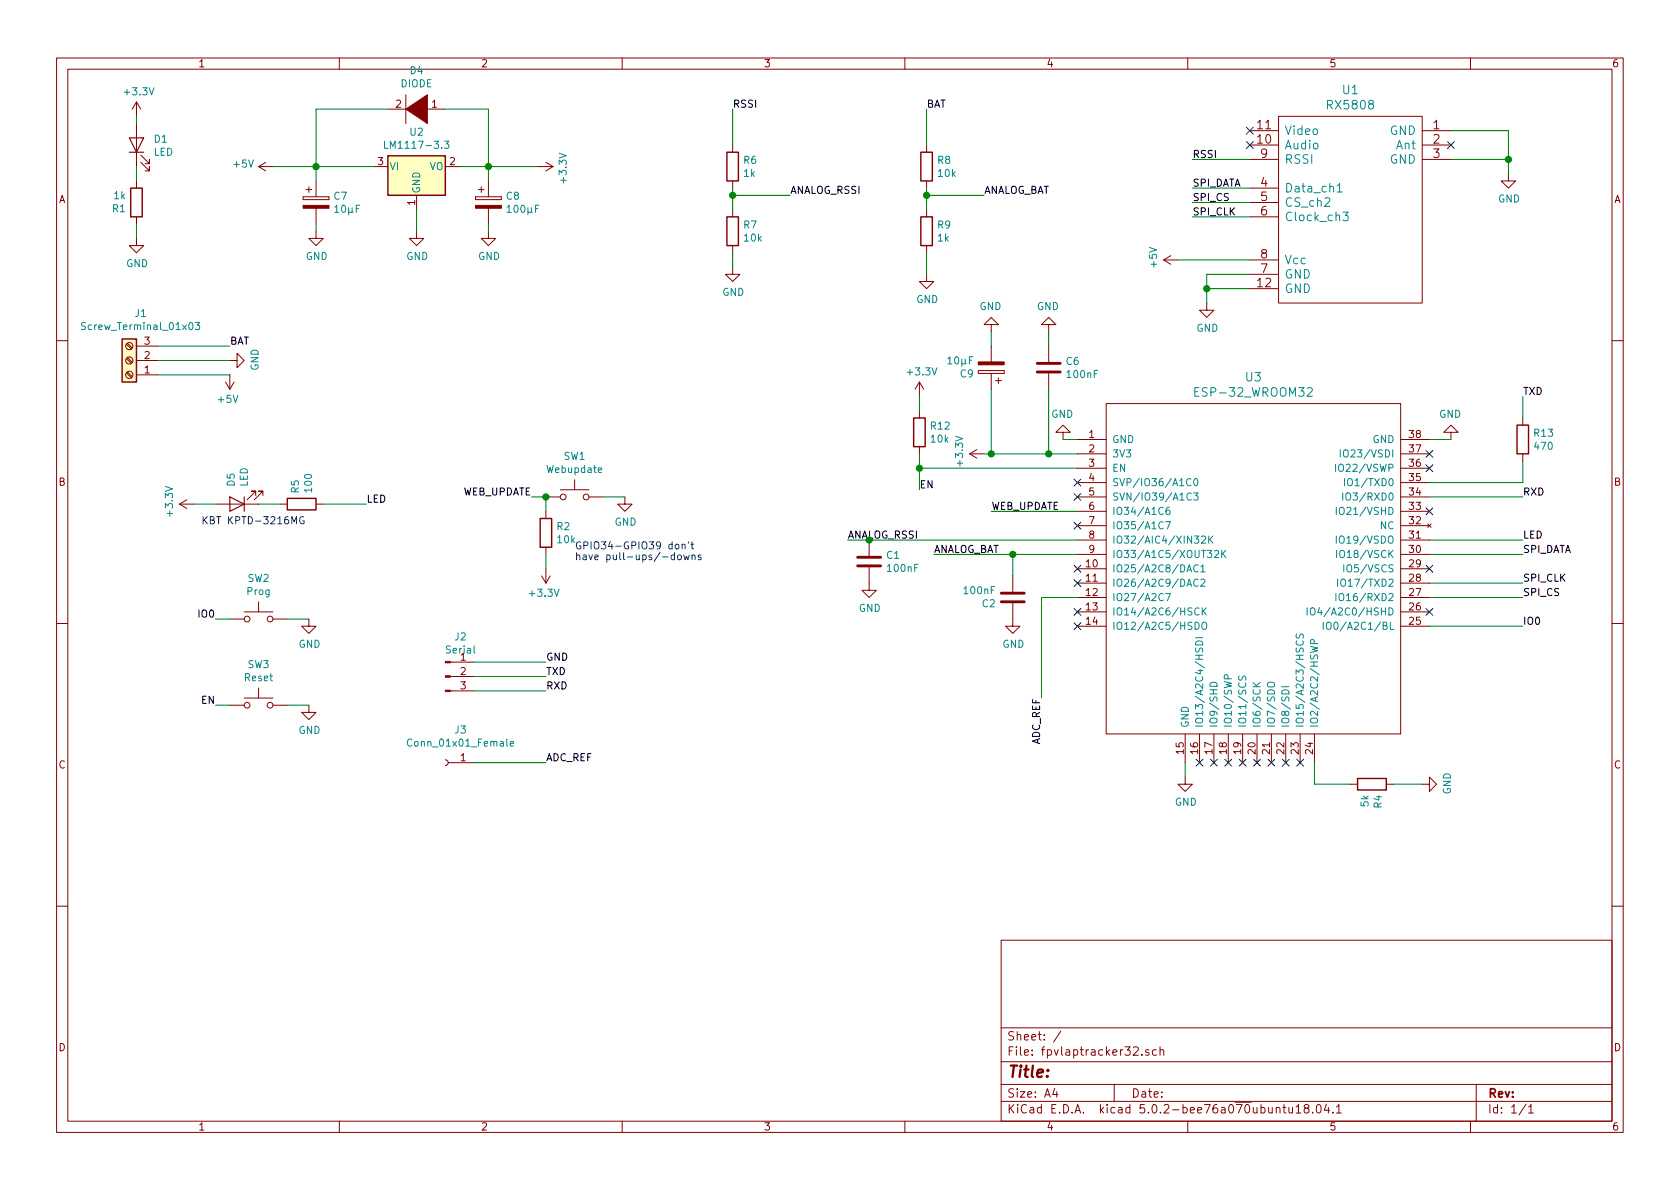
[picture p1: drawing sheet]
EESchema Schematic File Version 4
LIBS:fpvlaptracker32-cache
EELAYER 26 0
EELAYER END
$Descr A4 11693 8268
encoding utf-8
Sheet 1 1
Title ""
Date ""
Rev ""
Comp ""
Comment1 ""
Comment2 ""
Comment3 ""
Comment4 ""
$EndDescr
$Comp
L power:GND #PWR0101
U 1 1
P 8400 2100
F 0 "#PWR0101" H 8400 1850 50  0001 C CNN
F 1 "GND" H 8405 1927 50  0000 C CNN
F 2 "" H 8400 2100 50  0001 C CNN
F 3 "" H 8400 2100 50  0001 C CNN
	1    8400 2100
	1    0    0    -1  
$EndComp
Wire Wire Line
	8700 2000 8400 2000
Wire Wire Line
	8400 2000 8400 2100
Wire Wire Line
	8700 1900 8400 1900
Wire Wire Line
	8400 1900 8400 2000
Connection ~ 8400 2000
$Comp
L power:GND #PWR0102
U 1 1
P 10500 1200
F 0 "#PWR0102" H 10500 950 50  0001 C CNN
F 1 "GND" H 10505 1027 50  0000 C CNN
F 2 "" H 10500 1200 50  0001 C CNN
F 3 "" H 10500 1200 50  0001 C CNN
	1    10500 1200
	1    0    0    -1  
$EndComp
Wire Wire Line
	10100 1100 10500 1100
Wire Wire Line
	10500 1100 10500 1200
Wire Wire Line
	10100 900  10500 900 
Wire Wire Line
	10500 900  10500 1100
Connection ~ 10500 1100
$Comp
L power:+5V #PWR0105
U 1 1
P 8200 1800
F 0 "#PWR0105" H 8200 1650 50  0001 C CNN
F 1 "+5V" H 8215 1973 50  0000 C CNN
F 2 "" H 8200 1800 50  0001 C CNN
F 3 "" H 8200 1800 50  0001 C CNN
	1    8200 1800
	0    -1   -1   0   
$EndComp
$Comp
L Device:R R6
U 1 1
P 5100 1150
F 0 "R6" H 5170 1196 50  0000 L CNN
F 1 "1k" H 5170 1105 50  0000 L CNN
F 2 "Resistor_SMD:R_1206_3216Metric_Pad1.42x1.75mm_HandSolder" V 5030 1150 50  0001 C CNN
F 3 "~" H 5100 1150 50  0001 C CNN
	1    5100 1150
	1    0    0    -1  
$EndComp
$Comp
L Device:R R7
U 1 1
P 5100 1600
F 0 "R7" H 5170 1646 50  0000 L CNN
F 1 "10k" H 5170 1555 50  0000 L CNN
F 2 "Resistor_SMD:R_1206_3216Metric_Pad1.42x1.75mm_HandSolder" V 5030 1600 50  0001 C CNN
F 3 "~" H 5100 1600 50  0001 C CNN
	1    5100 1600
	1    0    0    -1  
$EndComp
$Comp
L power:GND #PWR0112
U 1 1
P 5100 1850
F 0 "#PWR0112" H 5100 1600 50  0001 C CNN
F 1 "GND" H 5105 1677 50  0000 C CNN
F 2 "" H 5100 1850 50  0001 C CNN
F 3 "" H 5100 1850 50  0001 C CNN
	1    5100 1850
	1    0    0    -1  
$EndComp
Wire Wire Line
	5100 1750 5100 1850
Wire Wire Line
	5100 1300 5100 1350
Wire Wire Line
	5100 1350 5500 1350
Connection ~ 5100 1350
Wire Wire Line
	5100 1350 5100 1450
Text Label 5500 1350 0    50   ~ 0
ANALOG_RSSI
Wire Wire Line
	5100 1000 5100 750 
Text Label 5100 750  0    50   ~ 0
RSSI
Wire Wire Line
	8700 1100 8300 1100
Text Label 8300 1100 0    50   ~ 0
RSSI
$Comp
L rx5808:RX5808 U1
U 1 1
P 9400 1450
F 0 "U1" H 9400 2287 60  0000 C CNN
F 1 "RX5808" H 9400 2181 60  0000 C CNN
F 2 "custom-footprints:RX5808" H 7950 650 60  0001 C CNN
F 3 "" H 7950 650 60  0000 C CNN
	1    9400 1450
	1    0    0    -1  
$EndComp
Wire Wire Line
	8200 1800 8700 1800
Wire Wire Line
	8700 1300 8300 1300
Wire Wire Line
	8700 1400 8300 1400
Wire Wire Line
	8700 1500 8300 1500
Text Label 8300 1300 0    50   ~ 0
SPI_DATA
Text Label 8300 1400 0    50   ~ 0
SPI_CS
Text Label 8300 1500 0    50   ~ 0
SPI_CLK
Wire Wire Line
	9950 3850 10600 3850
Wire Wire Line
	9950 4050 10600 4050
Wire Wire Line
	9950 4150 10600 4150
Text Label 10600 3850 0    50   ~ 0
SPI_DATA
Text Label 10600 4050 0    50   ~ 0
SPI_CLK
Text Label 10600 4150 0    50   ~ 0
SPI_CS
Wire Wire Line
	9950 3750 10600 3750
Wire Wire Line
	7500 3850 7050 3850
Text Label 10600 3750 0    50   ~ 0
LED
Text Label 5900 3750 0    50   ~ 0
ANALOG_RSSI
Text Label 6500 3850 0    50   ~ 0
ANALOG_BAT
$Comp
L power:+3.3V #PWR0115
U 1 1
P 6850 3150
F 0 "#PWR0115" H 6850 3000 50  0001 C CNN
F 1 "+3.3V" H 6865 3323 50  0000 C CNN
F 2 "" H 6850 3150 50  0001 C CNN
F 3 "" H 6850 3150 50  0001 C CNN
	1    6850 3150
	0    -1   -1   0   
$EndComp
$Comp
L power:GND #PWR0116
U 1 1
P 7400 3050
F 0 "#PWR0116" H 7400 2800 50  0001 C CNN
F 1 "GND" H 7405 2877 50  0000 C CNN
F 2 "" H 7400 3050 50  0001 C CNN
F 3 "" H 7400 3050 50  0001 C CNN
	1    7400 3050
	-1   0    0    1   
$EndComp
$Comp
L power:GND #PWR0118
U 1 1
P 10100 3050
F 0 "#PWR0118" H 10100 2800 50  0001 C CNN
F 1 "GND" H 10105 2877 50  0000 C CNN
F 2 "" H 10100 3050 50  0001 C CNN
F 3 "" H 10100 3050 50  0001 C CNN
	1    10100 3050
	-1   0    0    1   
$EndComp
$Comp
L power:GND #PWR0119
U 1 1
P 8250 5400
F 0 "#PWR0119" H 8250 5150 50  0001 C CNN
F 1 "GND" H 8255 5227 50  0000 C CNN
F 2 "" H 8250 5400 50  0001 C CNN
F 3 "" H 8250 5400 50  0001 C CNN
	1    8250 5400
	1    0    0    -1  
$EndComp
Wire Wire Line
	9950 3050 10100 3050
Wire Wire Line
	8250 5300 8250 5400
Wire Wire Line
	7400 3050 7500 3050
$Comp
L Device:R R8
U 1 1
P 6450 1150
F 0 "R8" H 6520 1196 50  0000 L CNN
F 1 "10k" H 6520 1105 50  0000 L CNN
F 2 "Resistor_SMD:R_1206_3216Metric_Pad1.42x1.75mm_HandSolder" V 6380 1150 50  0001 C CNN
F 3 "~" H 6450 1150 50  0001 C CNN
	1    6450 1150
	1    0    0    -1  
$EndComp
$Comp
L Device:R R9
U 1 1
P 6450 1600
F 0 "R9" H 6520 1646 50  0000 L CNN
F 1 "1k" H 6520 1555 50  0000 L CNN
F 2 "Resistor_SMD:R_1206_3216Metric_Pad1.42x1.75mm_HandSolder" V 6380 1600 50  0001 C CNN
F 3 "~" H 6450 1600 50  0001 C CNN
	1    6450 1600
	1    0    0    -1  
$EndComp
$Comp
L power:GND #PWR0120
U 1 1
P 6450 1900
F 0 "#PWR0120" H 6450 1650 50  0001 C CNN
F 1 "GND" H 6455 1727 50  0000 C CNN
F 2 "" H 6450 1900 50  0001 C CNN
F 3 "" H 6450 1900 50  0001 C CNN
	1    6450 1900
	1    0    0    -1  
$EndComp
Wire Wire Line
	6450 1300 6450 1350
Wire Wire Line
	6450 1350 6850 1350
Connection ~ 6450 1350
Wire Wire Line
	6450 1350 6450 1450
Text Label 6850 1350 0    50   ~ 0
ANALOG_BAT
Wire Wire Line
	6450 1000 6450 750 
Text Label 6450 750  0    50   ~ 0
BAT
$Comp
L esp-32_wroom32_Exact:ESP-32_WROOM32 U3
U 1 1
P 8850 3950
F 0 "U3" H 8725 5287 60  0000 C CNN
F 1 "ESP-32_WROOM32" H 8725 5181 60  0000 C CNN
F 2 "ESP-32:ESP32-WROOM" H 8100 4250 60  0001 C CNN
F 3 "" H 8100 4250 60  0001 C CNN
	1    8850 3950
	1    0    0    -1  
$EndComp
$Comp
L Device:R R12
U 1 1
P 6400 3000
F 0 "R12" H 6470 3046 50  0000 L CNN
F 1 "10k" H 6470 2955 50  0000 L CNN
F 2 "Resistor_SMD:R_1206_3216Metric_Pad1.42x1.75mm_HandSolder" V 6330 3000 50  0001 C CNN
F 3 "~" H 6400 3000 50  0001 C CNN
	1    6400 3000
	1    0    0    -1  
$EndComp
Wire Wire Line
	7500 3250 6400 3250
$Comp
L power:+3.3V #PWR0113
U 1 1
P 6400 2750
F 0 "#PWR0113" H 6400 2600 50  0001 C CNN
F 1 "+3.3V" H 6415 2923 50  0000 C CNN
F 2 "" H 6400 2750 50  0001 C CNN
F 3 "" H 6400 2750 50  0001 C CNN
	1    6400 2750
	1    0    0    -1  
$EndComp
Wire Wire Line
	6400 3250 6400 3400
Connection ~ 6400 3250
Text Label 6400 3400 0    50   ~ 0
EN
Wire Wire Line
	9950 4350 10600 4350
Text Label 10600 4350 0    50   ~ 0
IO0
Wire Wire Line
	9950 3350 10600 3350
Wire Wire Line
	9950 3450 10600 3450
Wire Wire Line
	10600 3350 10600 3200
$Comp
L Device:R R13
U 1 1
P 10600 3050
F 0 "R13" H 10670 3096 50  0000 L CNN
F 1 "470" H 10670 3005 50  0000 L CNN
F 2 "Resistor_SMD:R_1206_3216Metric_Pad1.42x1.75mm_HandSolder" V 10530 3050 50  0001 C CNN
F 3 "~" H 10600 3050 50  0001 C CNN
	1    10600 3050
	1    0    0    -1  
$EndComp
Wire Wire Line
	10600 2900 10600 2750
Text Label 10600 2750 0    50   ~ 0
TXD
Text Label 10600 3450 0    50   ~ 0
RXD
Wire Wire Line
	9150 5300 9150 5450
Wire Wire Line
	9150 5450 9400 5450
$Comp
L Device:R R4
U 1 1
P 9550 5450
F 0 "R4" H 9620 5496 50  0000 L CNN
F 1 "5k" H 9620 5405 50  0000 L CNN
F 2 "Resistor_SMD:R_1206_3216Metric_Pad1.42x1.75mm_HandSolder" V 9480 5450 50  0001 C CNN
F 3 "~" H 9550 5450 50  0001 C CNN
	1    9550 5450
	0    1    1    0   
$EndComp
Wire Wire Line
	9700 5450 9900 5450
$Comp
L power:GND #PWR0103
U 1 1
P 9900 5450
F 0 "#PWR0103" H 9900 5200 50  0001 C CNN
F 1 "GND" H 9905 5277 50  0000 C CNN
F 2 "" H 9900 5450 50  0001 C CNN
F 3 "" H 9900 5450 50  0001 C CNN
	1    9900 5450
	0    -1   -1   0   
$EndComp
$Comp
L Device:C C6
U 1 1
P 7300 2550
F 0 "C6" H 7415 2596 50  0000 L CNN
F 1 "100nF" H 7415 2505 50  0000 L CNN
F 2 "Capacitor_SMD:C_1206_3216Metric_Pad1.42x1.75mm_HandSolder" H 7338 2400 50  0001 C CNN
F 3 "~" H 7300 2550 50  0001 C CNN
	1    7300 2550
	1    0    0    -1  
$EndComp
Wire Wire Line
	7300 2700 7300 3150
Connection ~ 7300 3150
Wire Wire Line
	7300 3150 7500 3150
Wire Wire Line
	7300 2400 7300 2300
$Comp
L power:GND #PWR0106
U 1 1
P 7300 2300
F 0 "#PWR0106" H 7300 2050 50  0001 C CNN
F 1 "GND" H 7305 2127 50  0000 C CNN
F 2 "" H 7300 2300 50  0001 C CNN
F 3 "" H 7300 2300 50  0001 C CNN
	1    7300 2300
	-1   0    0    1   
$EndComp
$Comp
L Device:LED D1
U 1 1
P 950 1000
F 0 "D1" V 988 883 50  0000 R CNN
F 1 "LED" V 897 883 50  0000 R CNN
F 2 "LED_SMD:LED_1206_3216Metric_Pad1.42x1.75mm_HandSolder" H 950 1000 50  0001 C CNN
F 3 "~" H 950 1000 50  0001 C CNN
	1    950  1000
	0    -1   -1   0   
$EndComp
$Comp
L Device:R R1
U 1 1
P 950 1400
F 0 "R1" H 1020 1446 50  0000 L CNN
F 1 "1k" H 1020 1355 50  0000 L CNN
F 2 "Resistor_SMD:R_1206_3216Metric_Pad1.42x1.75mm_HandSolder" V 880 1400 50  0001 C CNN
F 3 "~" H 950 1400 50  0001 C CNN
	1    950  1400
	-1   0    0    1   
$EndComp
$Comp
L power:+3.3V #PWR0131
U 1 1
P 950 800
F 0 "#PWR0131" H 950 650 50  0001 C CNN
F 1 "+3.3V" H 965 973 50  0000 C CNN
F 2 "" H 950 800 50  0001 C CNN
F 3 "" H 950 800 50  0001 C CNN
	1    950  800 
	1    0    0    -1  
$EndComp
Wire Wire Line
	950  850  950  800 
Wire Wire Line
	950  1150 950  1250
Wire Wire Line
	950  1550 950  1650
$Comp
L power:GND #PWR0132
U 1 1
P 950 1650
F 0 "#PWR0132" H 950 1400 50  0001 C CNN
F 1 "GND" H 955 1477 50  0000 C CNN
F 2 "" H 950 1650 50  0001 C CNN
F 3 "" H 950 1650 50  0001 C CNN
	1    950  1650
	1    0    0    -1  
$EndComp
$Comp
L Device:CP C9
U 1 1
P 6900 2550
F 0 "C9" H 7018 2596 50  0000 L CNN
F 1 "10µF" H 7018 2505 50  0000 L CNN
F 2 "Capacitor_SMD:CP_Elec_5x4.4" H 6938 2400 50  0001 C CNN
F 3 "~" H 6900 2550 50  0001 C CNN
	1    6900 2550
	-1   0    0    1   
$EndComp
$Comp
L power:GND #PWR0133
U 1 1
P 6900 2300
F 0 "#PWR0133" H 6900 2050 50  0001 C CNN
F 1 "GND" H 6905 2127 50  0000 C CNN
F 2 "" H 6900 2300 50  0001 C CNN
F 3 "" H 6900 2300 50  0001 C CNN
	1    6900 2300
	-1   0    0    1   
$EndComp
$Comp
L Regulator_Linear:LM1117-3.3 U2
U 1 1
P 2900 1150
F 0 "U2" H 2900 1392 50  0000 C CNN
F 1 "LM1117-3.3" H 2900 1301 50  0000 C CNN
F 2 "Package_TO_SOT_SMD:SOT-223" H 2900 1150 50  0001 C CNN
F 3 "http://www.ti.com/lit/ds/symlink/lm1117.pdf" H 2900 1150 50  0001 C CNN
	1    2900 1150
	1    0    0    -1  
$EndComp
$Comp
L Device:CP C7
U 1 1
P 2200 1400
F 0 "C7" H 2318 1446 50  0000 L CNN
F 1 "10µF" H 2318 1355 50  0000 L CNN
F 2 "Capacitor_SMD:CP_Elec_5x4.4" H 2238 1250 50  0001 C CNN
F 3 "~" H 2200 1400 50  0001 C CNN
	1    2200 1400
	1    0    0    -1  
$EndComp
$Comp
L Device:CP C8
U 1 1
P 3400 1400
F 0 "C8" H 3518 1446 50  0000 L CNN
F 1 "100µF" H 3518 1355 50  0000 L CNN
F 2 "Capacitor_SMD:CP_Elec_6.3x5.4" H 3438 1250 50  0001 C CNN
F 3 "~" H 3400 1400 50  0001 C CNN
	1    3400 1400
	1    0    0    -1  
$EndComp
Wire Wire Line
	3400 1150 3400 1250
Wire Wire Line
	2200 1250 2200 1150
Wire Wire Line
	2200 1150 2600 1150
Wire Wire Line
	2200 1150 1900 1150
Connection ~ 2200 1150
Wire Wire Line
	3400 1150 3750 1150
Connection ~ 3400 1150
$Comp
L power:GND #PWR0134
U 1 1
P 3400 1600
F 0 "#PWR0134" H 3400 1350 50  0001 C CNN
F 1 "GND" H 3405 1427 50  0000 C CNN
F 2 "" H 3400 1600 50  0001 C CNN
F 3 "" H 3400 1600 50  0001 C CNN
	1    3400 1600
	1    0    0    -1  
$EndComp
$Comp
L power:GND #PWR0135
U 1 1
P 2200 1600
F 0 "#PWR0135" H 2200 1350 50  0001 C CNN
F 1 "GND" H 2205 1427 50  0000 C CNN
F 2 "" H 2200 1600 50  0001 C CNN
F 3 "" H 2200 1600 50  0001 C CNN
	1    2200 1600
	1    0    0    -1  
$EndComp
Wire Wire Line
	2200 1550 2200 1600
Wire Wire Line
	3400 1550 3400 1600
$Comp
L power:+3.3V #PWR0136
U 1 1
P 3750 1150
F 0 "#PWR0136" H 3750 1000 50  0001 C CNN
F 1 "+3.3V" H 3765 1323 50  0000 C CNN
F 2 "" H 3750 1150 50  0001 C CNN
F 3 "" H 3750 1150 50  0001 C CNN
	1    3750 1150
	0    1    1    0   
$EndComp
$Comp
L power:+5V #PWR0137
U 1 1
P 1900 1150
F 0 "#PWR0137" H 1900 1000 50  0001 C CNN
F 1 "+5V" V 1915 1278 50  0000 L CNN
F 2 "" H 1900 1150 50  0001 C CNN
F 3 "" H 1900 1150 50  0001 C CNN
	1    1900 1150
	0    -1   -1   0   
$EndComp
$Comp
L power:GND #PWR0138
U 1 1
P 2900 1600
F 0 "#PWR0138" H 2900 1350 50  0001 C CNN
F 1 "GND" H 2905 1427 50  0000 C CNN
F 2 "" H 2900 1600 50  0001 C CNN
F 3 "" H 2900 1600 50  0001 C CNN
	1    2900 1600
	1    0    0    -1  
$EndComp
Wire Wire Line
	2900 1600 2900 1450
Wire Wire Line
	3200 1150 3400 1150
$Comp
L pspice:DIODE D4
U 1 1
P 2900 750
F 0 "D4" H 2900 485 50  0000 C CNN
F 1 "DIODE" H 2900 576 50  0000 C CNN
F 2 "Diode_SMD:D_SOD-323_HandSoldering" H 2900 750 50  0001 C CNN
F 3 "" H 2900 750 50  0001 C CNN
	1    2900 750 
	-1   0    0    1   
$EndComp
Wire Wire Line
	3400 1150 3400 750 
Wire Wire Line
	3400 750  3100 750 
Wire Wire Line
	2700 750  2200 750 
Wire Wire Line
	2200 750  2200 1150
$Comp
L Connector:Screw_Terminal_01x03 J1
U 1 1
P 900 2500
F 0 "J1" H 820 2175 50  0000 C CNN
F 1 "Screw_Terminal_01x03" H 820 2266 50  0000 C CNN
F 2 "TerminalBlock_Phoenix:TerminalBlock_Phoenix_MKDS-1,5-3-5.08_1x03_P5.08mm_Horizontal" H 900 2500 50  0001 C CNN
F 3 "~" H 900 2500 50  0001 C CNN
	1    900  2500
	-1   0    0    1   
$EndComp
Wire Wire Line
	1600 2600 1100 2600
Wire Wire Line
	1100 2500 1600 2500
Wire Wire Line
	1100 2400 1600 2400
Text Label 1600 2400 0    50   ~ 0
BAT
$Comp
L power:GND #PWR0139
U 1 1
P 1600 2500
F 0 "#PWR0139" H 1600 2250 50  0001 C CNN
F 1 "GND" H 1605 2327 50  0000 C CNN
F 2 "" H 1600 2500 50  0001 C CNN
F 3 "" H 1600 2500 50  0001 C CNN
	1    1600 2500
	0    -1   -1   0   
$EndComp
$Comp
L power:+5V #PWR0140
U 1 1
P 1600 2600
F 0 "#PWR0140" H 1600 2450 50  0001 C CNN
F 1 "+5V" H 1615 2773 50  0000 C CNN
F 2 "" H 1600 2600 50  0001 C CNN
F 3 "" H 1600 2600 50  0001 C CNN
	1    1600 2600
	-1   0    0    1   
$EndComp
Wire Wire Line
	6400 2850 6400 2750
Wire Wire Line
	6400 3150 6400 3250
NoConn ~ 7500 3350
NoConn ~ 7500 3450
NoConn ~ 7500 3650
NoConn ~ 7500 3950
NoConn ~ 7500 4050
NoConn ~ 7500 4250
NoConn ~ 7500 4350
NoConn ~ 8450 5300
NoConn ~ 8550 5300
NoConn ~ 8650 5300
NoConn ~ 8750 5300
NoConn ~ 8850 5300
NoConn ~ 8950 5300
NoConn ~ 9950 4250
NoConn ~ 9950 3950
NoConn ~ 9950 3250
NoConn ~ 9950 3150
NoConn ~ 8700 900 
NoConn ~ 8700 1000
NoConn ~ 10100 1000
$Comp
L Switch:SW_Push SW1
U 1 1
P 4000 3450
F 0 "SW1" H 4000 3735 50  0000 C CNN
F 1 "Webupdate" H 4000 3644 50  0000 C CNN
F 2 "Button_Switch_SMD:SW_SPST_KMR2" H 4000 3650 50  0001 C CNN
F 3 "" H 4000 3650 50  0001 C CNN
	1    4000 3450
	1    0    0    -1  
$EndComp
Wire Wire Line
	3700 3450 3800 3450
Wire Wire Line
	4200 3450 4350 3450
$Comp
L power:GND #PWR0141
U 1 1
P 4350 3450
F 0 "#PWR0141" H 4350 3200 50  0001 C CNN
F 1 "GND" H 4355 3277 50  0000 C CNN
F 2 "" H 4350 3450 50  0001 C CNN
F 3 "" H 4350 3450 50  0001 C CNN
	1    4350 3450
	1    0    0    -1  
$EndComp
Text Label 3700 3450 2    50   ~ 0
WEB_UPDATE
$Comp
L Device:LED D5
U 1 1
P 1650 3500
F 0 "D5" V 1688 3383 50  0000 R CNN
F 1 "LED" V 1597 3383 50  0000 R CNN
F 2 "LED_SMD:LED_1206_3216Metric_Pad1.42x1.75mm_HandSolder" H 1650 3500 50  0001 C CNN
F 3 "~" H 1650 3500 50  0001 C CNN
	1    1650 3500
	-1   0    0    1   
$EndComp
$Comp
L Device:R R5
U 1 1
P 2100 3500
F 0 "R5" H 2170 3546 50  0000 L CNN
F 1 "100" H 2170 3455 50  0000 L CNN
F 2 "Resistor_SMD:R_1206_3216Metric_Pad1.42x1.75mm_HandSolder" V 2030 3500 50  0001 C CNN
F 3 "~" H 2100 3500 50  0001 C CNN
	1    2100 3500
	0    -1   -1   0   
$EndComp
$Comp
L power:+3.3V #PWR0142
U 1 1
P 1350 3500
F 0 "#PWR0142" H 1350 3350 50  0001 C CNN
F 1 "+3.3V" H 1365 3673 50  0000 C CNN
F 2 "" H 1350 3500 50  0001 C CNN
F 3 "" H 1350 3500 50  0001 C CNN
	1    1350 3500
	0    -1   -1   0   
$EndComp
Wire Wire Line
	1350 3500 1500 3500
Wire Wire Line
	1800 3500 1950 3500
Wire Wire Line
	2250 3500 2550 3500
Text Label 2550 3500 0    50   ~ 0
LED
$Comp
L Switch:SW_Push SW2
U 1 1
P 1800 4300
F 0 "SW2" H 1800 4585 50  0000 C CNN
F 1 "Prog" H 1800 4494 50  0000 C CNN
F 2 "Button_Switch_SMD:SW_SPST_KMR2" H 1800 4500 50  0001 C CNN
F 3 "" H 1800 4500 50  0001 C CNN
	1    1800 4300
	1    0    0    -1  
$EndComp
Wire Wire Line
	1500 4300 1600 4300
Wire Wire Line
	2000 4300 2150 4300
$Comp
L power:GND #PWR0104
U 1 1
P 2150 4300
F 0 "#PWR0104" H 2150 4050 50  0001 C CNN
F 1 "GND" H 2155 4127 50  0000 C CNN
F 2 "" H 2150 4300 50  0001 C CNN
F 3 "" H 2150 4300 50  0001 C CNN
	1    2150 4300
	1    0    0    -1  
$EndComp
$Comp
L Switch:SW_Push SW3
U 1 1
P 1800 4900
F 0 "SW3" H 1800 5185 50  0000 C CNN
F 1 "Reset" H 1800 5094 50  0000 C CNN
F 2 "Button_Switch_SMD:SW_SPST_KMR2" H 1800 5100 50  0001 C CNN
F 3 "" H 1800 5100 50  0001 C CNN
	1    1800 4900
	1    0    0    -1  
$EndComp
Wire Wire Line
	1500 4900 1600 4900
Wire Wire Line
	2000 4900 2150 4900
$Comp
L power:GND #PWR0107
U 1 1
P 2150 4900
F 0 "#PWR0107" H 2150 4650 50  0001 C CNN
F 1 "GND" H 2155 4727 50  0000 C CNN
F 2 "" H 2150 4900 50  0001 C CNN
F 3 "" H 2150 4900 50  0001 C CNN
	1    2150 4900
	1    0    0    -1  
$EndComp
Text Label 1500 4300 2    50   ~ 0
IO0
Text Label 1500 4900 2    50   ~ 0
EN
NoConn ~ 8350 5300
NoConn ~ 9050 5300
$Comp
L Connector:Conn_01x03_Male J2
U 1 1
P 3100 4700
F 0 "J2" H 3206 4978 50  0000 C CNN
F 1 "Serial" H 3206 4887 50  0000 C CNN
F 2 "Connector_PinHeader_2.54mm:PinHeader_1x03_P2.54mm_Vertical" H 3100 4700 50  0001 C CNN
F 3 "~" H 3100 4700 50  0001 C CNN
	1    3100 4700
	1    0    0    -1  
$EndComp
Wire Wire Line
	3300 4600 3800 4600
Wire Wire Line
	3300 4700 3800 4700
Wire Wire Line
	3300 4800 3800 4800
Text Label 3800 4600 0    50   ~ 0
GND
Text Label 3800 4700 0    50   ~ 0
TXD
Text Label 3800 4800 0    50   ~ 0
RXD
Wire Wire Line
	6450 1750 6450 1900
Wire Wire Line
	7050 3850 7050 4000
Connection ~ 7050 3850
Wire Wire Line
	7050 3850 6500 3850
$Comp
L Device:C C1
U 1 1
P 6050 3900
F 0 "C1" H 6165 3946 50  0000 L CNN
F 1 "100nF" H 6165 3855 50  0000 L CNN
F 2 "Capacitor_SMD:C_1206_3216Metric_Pad1.42x1.75mm_HandSolder" H 6088 3750 50  0001 C CNN
F 3 "~" H 6050 3900 50  0001 C CNN
	1    6050 3900
	1    0    0    -1  
$EndComp
$Comp
L Device:C C2
U 1 1
P 7050 4150
F 0 "C2" H 7165 4196 50  0000 L CNN
F 1 "100nF" H 7165 4105 50  0000 L CNN
F 2 "Capacitor_SMD:C_1206_3216Metric_Pad1.42x1.75mm_HandSolder" H 7088 4000 50  0001 C CNN
F 3 "~" H 7050 4150 50  0001 C CNN
	1    7050 4150
	-1   0    0    1   
$EndComp
$Comp
L power:GND #PWR0108
U 1 1
P 7050 4300
F 0 "#PWR0108" H 7050 4050 50  0001 C CNN
F 1 "GND" H 7055 4127 50  0000 C CNN
F 2 "" H 7050 4300 50  0001 C CNN
F 3 "" H 7050 4300 50  0001 C CNN
	1    7050 4300
	1    0    0    -1  
$EndComp
$Comp
L power:GND #PWR0109
U 1 1
P 6050 4050
F 0 "#PWR0109" H 6050 3800 50  0001 C CNN
F 1 "GND" H 6055 3877 50  0000 C CNN
F 2 "" H 6050 4050 50  0001 C CNN
F 3 "" H 6050 4050 50  0001 C CNN
	1    6050 4050
	1    0    0    -1  
$EndComp
Connection ~ 6050 3750
Wire Wire Line
	6050 3750 5900 3750
Wire Wire Line
	6050 3750 7500 3750
Wire Wire Line
	7500 3550 6900 3550
Text Label 6900 3550 0    50   ~ 0
WEB_UPDATE
NoConn ~ 9950 3550
Wire Wire Line
	6850 3150 6900 3150
Wire Wire Line
	6900 3150 6900 2700
Connection ~ 6900 3150
Wire Wire Line
	6900 3150 7300 3150
Wire Wire Line
	6900 2400 6900 2300
$Comp
L Device:R R2
U 1 1
P 3800 3700
F 0 "R2" H 3870 3746 50  0000 L CNN
F 1 "10k" H 3870 3655 50  0000 L CNN
F 2 "Resistor_SMD:R_1206_3216Metric_Pad1.42x1.75mm_HandSolder" V 3730 3700 50  0001 C CNN
F 3 "~" H 3800 3700 50  0001 C CNN
	1    3800 3700
	1    0    0    -1  
$EndComp
Wire Wire Line
	3800 3550 3800 3450
Connection ~ 3800 3450
Wire Wire Line
	3800 3850 3800 3950
$Comp
L power:+3.3V #PWR0110
U 1 1
P 3800 3950
F 0 "#PWR0110" H 3800 3800 50  0001 C CNN
F 1 "+3.3V" H 3815 4123 50  0000 C CNN
F 2 "" H 3800 3950 50  0001 C CNN
F 3 "" H 3800 3950 50  0001 C CNN
	1    3800 3950
	-1   0    0    1   
$EndComp
Text Notes 1400 3650 0    50   ~ 0
KBT KPTD-3216MG
Text Notes 4000 3900 0    50   ~ 0
GPIO34-GPIO39 don't\nhave pull-ups/-downs
$Comp
L Connector:Conn_01x01_Female J3
U 1 1
P 3100 5300
F 0 "J3" H 2994 5075 50  0000 C CNN
F 1 "Conn_01x01_Female" H 2994 5166 50  0000 C CNN
F 2 "Connector_PinHeader_2.54mm:PinHeader_1x01_P2.54mm_Vertical" H 3100 5300 50  0001 C CNN
F 3 "~" H 3100 5300 50  0001 C CNN
	1    3100 5300
	-1   0    0    1   
$EndComp
Wire Wire Line
	3300 5300 3800 5300
Text Label 3800 5300 0    50   ~ 0
ADC_REF
Wire Wire Line
	7500 4150 7250 4150
Wire Wire Line
	7250 4150 7250 4850
Text Label 7250 4850 3    50   ~ 0
ADC_REF
$EndSCHEMATC
